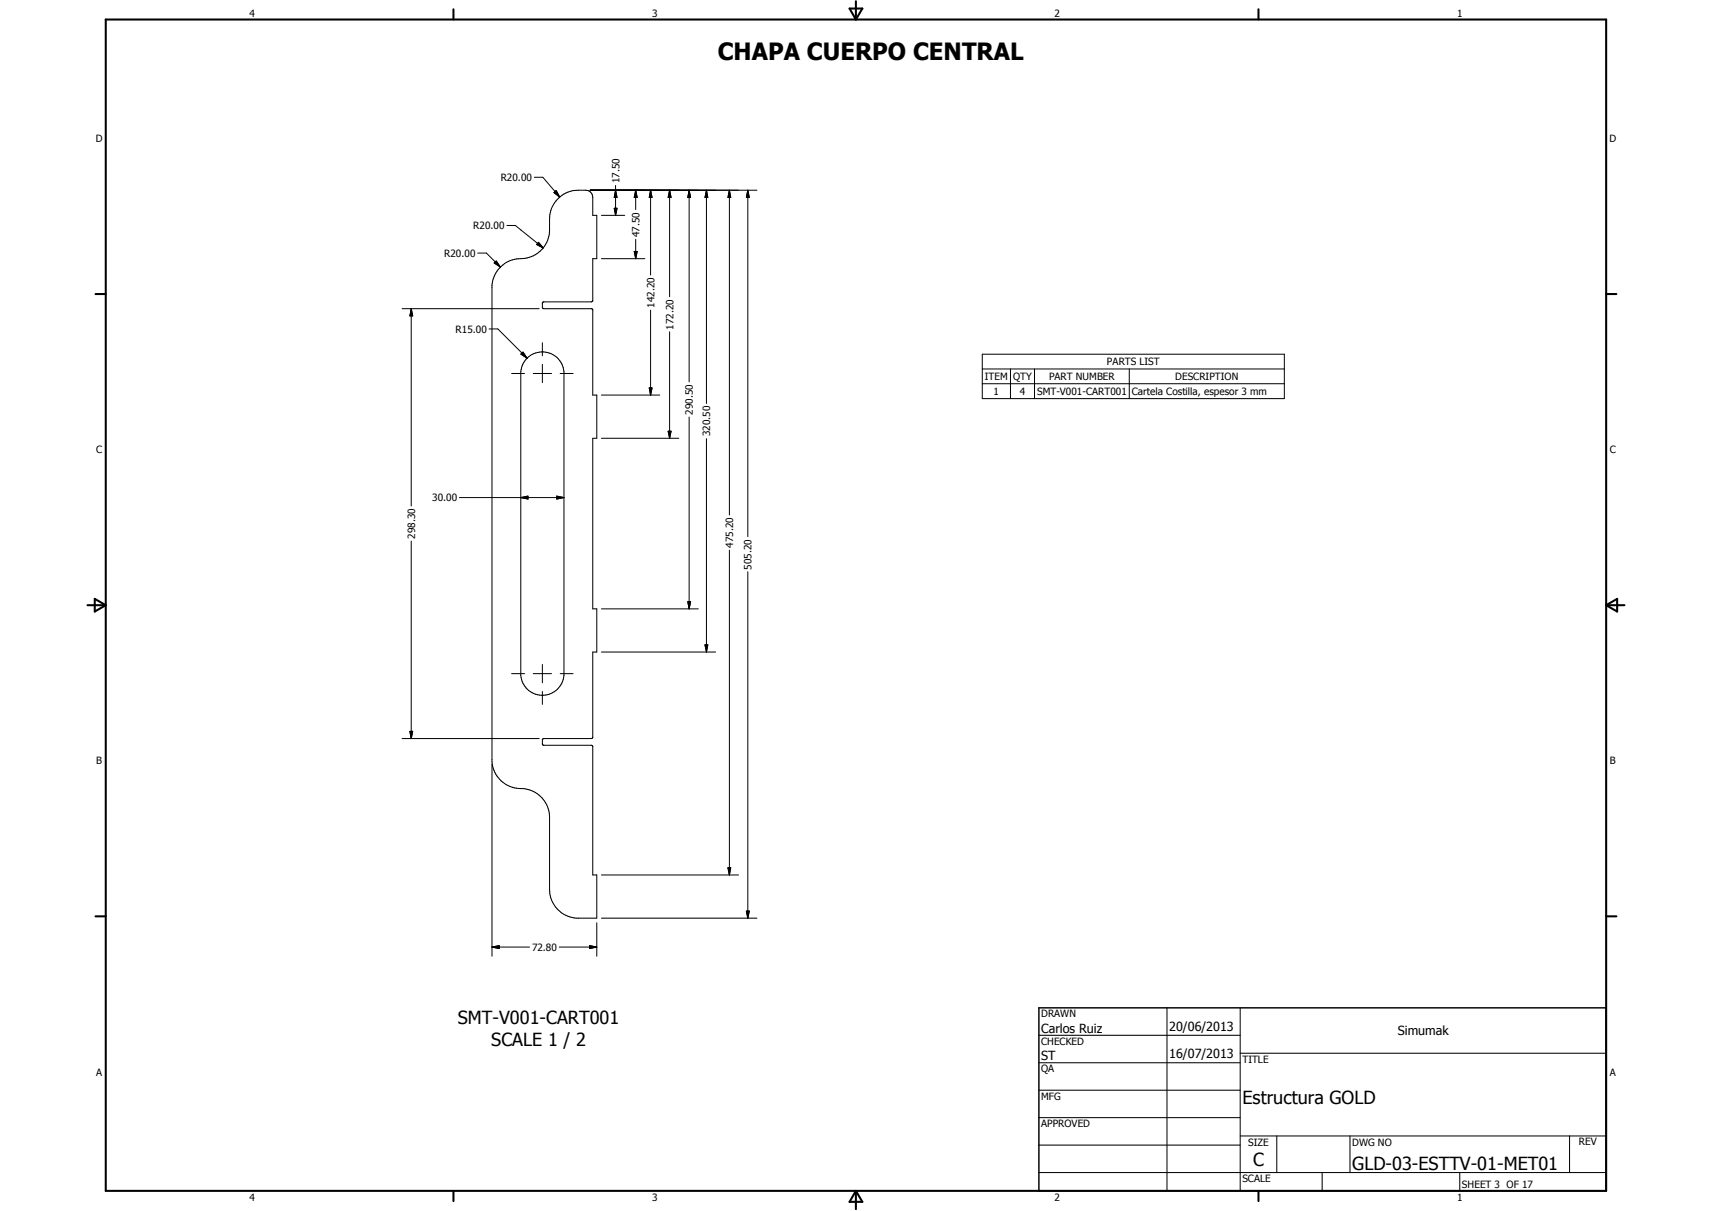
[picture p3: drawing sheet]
<svg xmlns="http://www.w3.org/2000/svg" width="594mm" height="420mm" viewBox="0 0 594 420" stroke-linecap="round" stroke-linejoin="round" font-family="sans-serif">
<g fill="none" stroke="#000" stroke-width=".35">
<path d="M175.9 78.2h3l9.6 7.8M185.4 61.5h3l5.8 6.9M192.2 66.8l.8-.7 1.2 2.3zM193.9 68.7a9.8 9.8 0 0 1 6.8-2.7h2.5a2.44 2.44 0 0 1 2.5 2.5v6.2h1.4v15h-1.4v14.7l-.5 .3h-16.5l-.5 .4v1.6l.5 .4h16.7l.3 .3v29.7h1.4v15h-1.4v59.1h1.4v15h-1.4v29.7l-.5 .3h-16.5l-.5 .4v1.6l.3 .4h16.7l.5 .4v44.6h1.4v15h-7.2a10 10 0 0 1-9.2-10v-25a10.1 10.1 0 0 0-10.7-10 10 10 0 0 1-9.3-9.3v-165.3a10.5 10.5 0 0 1 11.5-9.4 10 10 0 0 0 8.5-9.8 16.3 16.3 0 0 1 .4-6.8l1.3-2.6zM204.8 66h57.9M208.7 74.7h8.1M213.1 72.3h1l-.5 2.4zM213.6 66l.5 2.5h-1zM213.6 64.3v10.4M220.6 66l.5 2.5h-1zM220.6 66v6.7M225.8 66l.5 2.5h-1z"/>
<path d="M225.8 66v29.4M232.4 66l.5 2.5h-1zM232.4 66v37M239.1 66l.5 2.5h-.9zM239.1 66v66.5M245.1 66l.5 2.5h-1zM245.1 66v74M253.1 66l.5 2.5h-1zM253.1 66v112.7M259.5 66l.5 2.5h-1zM259.5 66v120.2M165.8 87.8h3l4.8 4.9"/>
<path d="M171.5 91.2l.7-.6 1.4 2.1zM186.9 84.1l1.6 1.9-2.3-1.2zM208.7 89.7h15.1M220.1 87.2h1l-.5 2.5zM220.6 83v6.7M139.5 107.1h47.6M142.7 107.1l.5 2.5h-1zM142.7 107.1v68.5M169.7 114.1h3.1l10.1 10.2M188.2 118.9v4.5M225.8 107.6v29.5M232.4 115.1v37"/>
<path d="M177.5 129.6h4.5M180.8 122.9l.7-.7 1.4 2.1zM182.5 124.6a7.6 7.6 0 0 1 8-2.1 7.6 7.6 0 0 1 5.2 6.4v105.5a7.5 7.5 0 0 1-7.5 6.8 7.5 7.5 0 0 1-7.5-6.8v-105.5l.7-2.6zM185 129.6h6.4M188.2 126.4v6.4M194.4 129.6h4.5M208.7 137.1h20.2M225.3 134.6h1l-.5 2.5zM340.9 122.9h104.8v15.4h-104.8zM340.9 128h104.8M340.9 133.1h104.8M350.6 128v10.3"/>
<path d="M359 128v10.3M391.9 128v10.3M208.7 152.1h26.8M231.9 149.6h1l-.5 2.5zM239.1 144.7v66.5M245.1 152.2v74M159.4 172.6h36.3M180.7 172.6l2.5-.5v1zM193.2 172.1l2.5 .5-2.5 .5zM142.7 187.7v68.5M253.1 190.9v112.7M259.5 198.4v120.2"/>
<path d="M208.7 211.2h33.6M238.7 208.7h.9l-.5 2.5zM177.5 233.7h4.5M185 233.7h6.4M188.2 230.5v6.4M188.2 239.9v4.5M194.4 233.7h4.5M208.7 226.2h39.6M244.6 223.7h1l-.5 2.5zM139.5 256.2h47.6M142.2 253.7h1l-.5 2.5zM170.7 265.2v66.6"/>
<path d="M208.7 318.6h54M208.7 303.6h47.6M252.6 301.1h1l-.5 2.5zM259 316.1h1l-.5 2.5zM170.7 328.6l2.5-.5v1zM170.7 328.6h13.1M194 328.6h13.1M204.6 328.1l2.5 .5-2.5 .5zM207.1 320.2v11.6M360.5 359.2h69.9M405 349.7v63.5M430.4 349.7v63.5"/>
<path d="M360.5 368.7h69.9M360.5 378.2h69.9M430.4 365.4h127M360.5 387.8h69.9M360.5 397.3h69.9M430.4 394.1h127M443.1 394.1v12.7M468.5 394.1v12.7M544.7 394.1v12.7M360.5 406.8h196.9M458.8 406.8v6.4M506.6 406.8v6.4"/>
</g>
<g fill="none" stroke="#000" stroke-width=".71">
<path d="M36.7 6.8h520.7v406.4h-520.7zM157.3 3.2v3.6M294.8 3h4.4l-2.2 3.8zM297 .4v6.4M436.7 3.2v3.6M33.1 102h3.6M557.4 102h3.5M30.3 210h6.4M32.9 207.8l3.8 2.2-3.8 2.2zM557.4 210h6.3M557.4 210l3.8-2.2v4.4zM33.1 317.9h3.6"/>
<path d="M557.4 317.9h3.5M157.3 413.2v3.5M297 413.2v6.3M297 413.2l2.2 3.8h-4.4zM436.7 413.2v3.5"/>
</g>
<path d="M360.5 349.7h196.9v63.5h-196.9z" fill="none" stroke="#000" stroke-width=".51"/>
<g fill="#000">
<path d="M192.2 66.8l.8-.7 1.2 2.3zM213.1 72.3h1l-.5 2.4zM213.6 66l.5 2.5h-1zM220.6 66l.5 2.5h-1zM225.8 66l.5 2.5h-1zM232.4 66l.5 2.5h-1zM239.1 66l.5 2.5h-.9zM245.1 66l.5 2.5h-1zM253.1 66l.5 2.5h-1zM259.5 66l.5 2.5h-1zM171.5 91.2l.7-.6 1.4 2.1zM186.9 84.1l1.6 1.9-2.3-1.2z"/>
<path d="M220.1 87.2h1l-.5 2.5zM142.7 107.1l.5 2.5h-1zM180.8 122.9l.7-.7 1.4 2.1zM225.3 134.6h1l-.5 2.5zM231.9 149.6h1l-.5 2.5zM180.7 172.6l2.5-.5v1zM193.2 172.1l2.5 .5-2.5 .5zM238.7 208.7h.9l-.5 2.5zM244.6 223.7h1l-.5 2.5zM142.2 253.7h1l-.5 2.5zM252.6 301.1h1l-.5 2.5zM259 316.1h1l-.5 2.5z"/>
<path d="M170.7 328.6l2.5-.5v1zM204.6 328.1l2.5 .5-2.5 .5z"/>
</g>
<text font-size="8.2" x="249.1" y="20.7">CHAPA CUERPO CENTRAL</text>
<g font-size="6.3">
<text x="158.9" y="355.4">SMT-V001-CART001</text>
<text x="170.5" y="362.9">SCALE 1 / 2</text>
<text x="431.1" y="383.1">Estructura GOLD</text>
<text x="434.8" y="404.7">C</text>
<text x="469.2" y="406">GLD-03-ESTTV-01-MET01</text>
</g>
<g font-size="4.4">
<text x="361.3" y="358.4">Carlos Ruiz</text>
<text x="405.7" y="357.7">20/06/2013</text>
<text x="485" y="359.2">Simumak</text>
<text x="361.3" y="367.9">ST</text>
<text x="405.7" y="367.2">16/07/2013</text>
</g>
<g font-size="3.5">
<text x="86.6" y="5.8">4</text>
<text x="226.3" y="5.8">3</text>
<text x="365.9" y="5.8">2</text>
<text x="505.6" y="5.8">1</text>
<text x="33.3" y="49.4">D</text>
<text x="558.5" y="49.4">D</text>
<text x="173.8" y="62.8">R20.00</text>
<text x="214.9" y="63.6" transform="rotate(-90 214.9 63.6)">17.50</text>
<text x="164.2" y="79.5">R20.00</text>
<text x="221.9" y="82.3" transform="rotate(-90 221.9 82.3)">47.50</text>
<text x="154.1" y="89.1">R20.00</text>
<text x="227.1" y="106.8" transform="rotate(-90 227.1 106.8)">142.20</text>
<text x="158.1" y="115.4">R15.00</text>
<text x="233.7" y="114.3" transform="rotate(-90 233.7 114.3)">172.20</text>
<text x="341.7" y="131.9">ITEM</text>
<text x="351.5" y="131.9">QTY</text>
<text x="364.1" y="131.9">PART NUMBER</text>
<text x="384.1" y="126.8">PARTS LIST</text>
<text x="407.8" y="131.9">DESCRIPTION</text>
<text x="344.8" y="137">1</text>
<text x="353.9" y="137">4</text>
<text x="359.9" y="137">SMT-V001-CART001</text>
<text x="392.8" y="137.1">Cartela Costilla, espesor 3 mm</text>
<text x="240.4" y="143.9" transform="rotate(-90 240.4 143.9)">290.50</text>
<text x="246.4" y="151.4" transform="rotate(-90 246.4 151.4)">320.50</text>
<text x="33.4" y="157.3">C</text>
<text x="558.6" y="157.3">C</text>
<text x="150" y="173.9">30.00</text>
<text x="144" y="187" transform="rotate(-90 144 187)">298.30</text>
<text x="254.4" y="190.1" transform="rotate(-90 254.4 190.1)">475.20</text>
<text x="260.8" y="197.6" transform="rotate(-90 260.8 197.6)">505.20</text>
<text x="33.4" y="265.2">B</text>
<text x="558.6" y="265.2">B</text>
<text x="184.6" y="329.9">72.80</text>
<text x="361.3" y="353">DRAWN</text>
<text x="361.3" y="362.5">CHECKED</text>
<text x="431.1" y="368.7">TITLE</text>
<text x="33.4" y="373.2">A</text>
<text x="361.3" y="372.1">QA</text>
<text x="558.6" y="373.2">A</text>
<text x="361.3" y="381.6">MFG</text>
<text x="361.3" y="391.1">APPROVED</text>
<text x="433.1" y="397.5">SIZE</text>
<text x="469.2" y="397.5">DWG NO</text>
<text x="547.9" y="397.4">REV</text>
<text x="431.1" y="410.2">SCALE</text>
<text x="507.3" y="412.3">SHEET 3 OF 17</text>
<text x="86.6" y="416.7">4</text>
<text x="226.3" y="416.7">3</text>
<text x="365.9" y="416.7">2</text>
<text x="505.6" y="416.7">1</text>
</g>
</svg>
